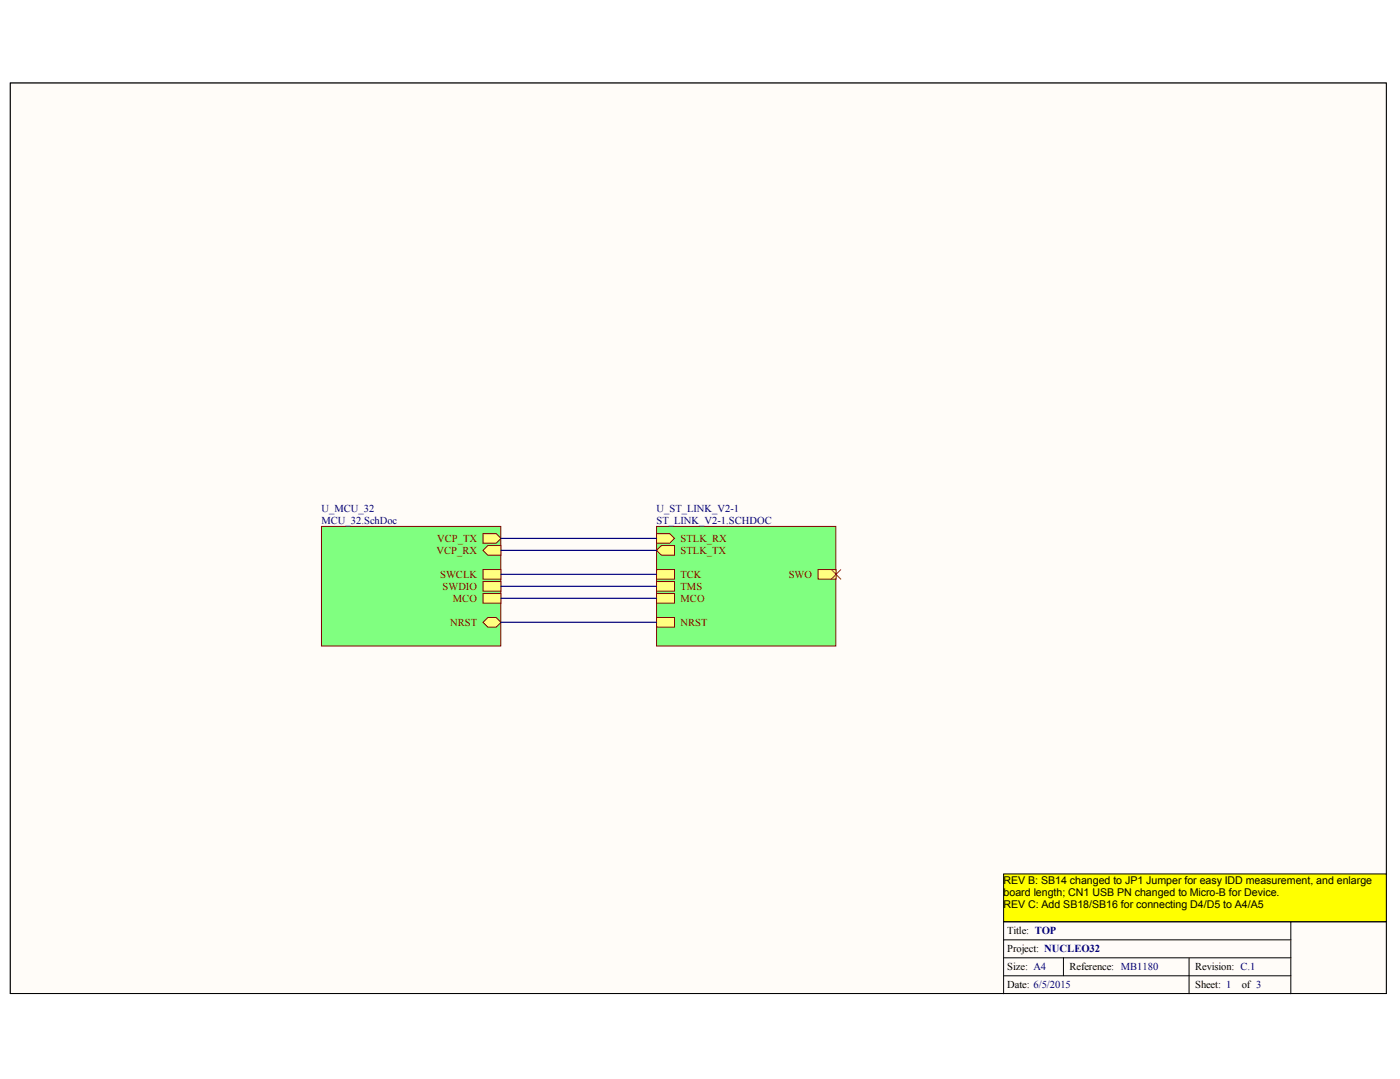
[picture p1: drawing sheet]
<svg xmlns="http://www.w3.org/2000/svg" width="269mm" height="207mm" viewBox="0 0 269 207" stroke-linecap="round" stroke-linejoin="round" font-family="sans-serif">
<path d="M2 15.9h264.2v174.8h-264.2z" fill="#fffcf8" stroke="#000" stroke-width=".19"/>
<path d="M247.9 176.9v13.8M266.2 176.9h-73.5v13.8M192.7 180.4h55.2M192.7 183.8h55.2M192.7 187.3h55.2M204.2 183.8v3.5M228.3 183.8v6.9" fill="none" stroke="#000" stroke-width=".19"/>
<path d="M192.7 167.7h73.5v9.2h-73.5z" fill="#ff0" stroke="#000" stroke-width=".19"/>
<path d="M61.7 101h34.4v23h-34.4z" fill="#80ff80" stroke="#800000" stroke-width=".19"/>
<g fill="#ffff80" stroke="#800000" stroke-width=".19">
<path d="M92.7 113.9h3.5v1.9h-3.5z" fill-rule="evenodd"/>
<path d="M92.7 102.4h2.6l.9 .9-.9 1h-2.6z" fill-rule="evenodd"/>
<path d="M92.7 109.3h3.5v1.9h-3.5z" fill-rule="evenodd"/>
<path d="M92.7 111.6h3.5v1.9h-3.5z" fill-rule="evenodd"/>
<path d="M93.7 104.7h2.5v1.9h-2.5l-1-1z" fill-rule="evenodd"/>
<path d="M93.7 118.5h1.6l.9 .9-.9 .9h-1.6l-1-.9z" fill-rule="evenodd"/>
</g>
<path d="M126.1 101h34.4v23h-34.4z" fill="#80ff80" stroke="#800000" stroke-width=".19"/>
<g fill="#ffff80" stroke="#800000" stroke-width=".19">
<path d="M126.1 111.6h3.4v1.9h-3.4z" fill-rule="evenodd"/>
<path d="M126.1 109.3h3.4v1.9h-3.4z" fill-rule="evenodd"/>
<path d="M126.1 113.9h3.4v1.9h-3.4z" fill-rule="evenodd"/>
<path d="M126.1 118.5h3.4v1.8h-3.4z" fill-rule="evenodd"/>
<path d="M126.1 102.4h2.5l.9 .9-.9 1h-2.5z" fill-rule="evenodd"/>
<path d="M127 104.7h2.5v1.9h-2.5l-.9-1z" fill-rule="evenodd"/>
<path d="M157.1 109.3h3.4v1.9h-3.4z" fill-rule="evenodd"/>
</g>
<path d="M96.2 103.3h29.9M96.2 105.6h29.9M96.2 110.2h29.9M96.2 114.8h29.9M96.2 119.4h29.9M96.2 112.5h29.9" fill="none" stroke="#000080" stroke-width=".23"/>
<path d="M159.6 109.3l1.9 1.9M161.5 109.3l-1.9 1.9" fill="none" stroke="#f00" stroke-width=".19"/>
<g font-size="2" fill="#000080">
<text x="61.7" y="98.2">U_MCU_32</text>
<text x="61.7" y="100.5">MCU_32.SchDoc</text>
<text x="126.1" y="98.2">U_ST_LINK_V2-1</text>
<text x="126.1" y="100.5">ST_LINK_V2-1.SCHDOC</text>
</g>
<g font-size="2" fill="#800000">
<text x="83.8" y="106.3">VCP_RX</text>
<text x="83.9" y="104">VCP_TX</text>
<text x="130.7" y="104">STLK_RX</text>
<text x="130.7" y="106.3">STLK_TX</text>
<text x="84.5" y="110.9">SWCLK</text>
<text x="85" y="113.2">SWDIO</text>
<text x="130.7" y="113.2">TMS</text>
<text x="130.7" y="110.9">TCK</text>
<text x="151.4" y="110.9">SWO</text>
<text x="87" y="115.5">MCO</text>
<text x="130.7" y="115.5">MCO</text>
<text x="86.4" y="120.1">NRST</text>
<text x="130.7" y="120.1">NRST</text>
</g>
<g font-size="2">
<text x="192.7" y="169.6">REV B: SB14 changed to JP1 Jumper for easy IDD measurement, and enlarge</text>
<text x="192.7" y="171.9">board length; CN1 USB PN changed to Micro-B for Device.</text>
<text x="192.7" y="174.2">REV C: Add SB18/SB16 for connecting D4/D5 to A4/A5</text>
<text x="193.4" y="179.2">Title: TOP</text>
<text x="193.4" y="182.6">Project: NUCLEO32</text>
<text x="193.4" y="186.1">Size: A4</text>
<text x="193.4" y="189.6">Date: 6/5/2015</text>
<text x="205.3" y="186.1">Reference: MB1180</text>
<text x="229.5" y="189.6">Sheet: 1</text>
<text x="229.5" y="186.1">Revision: C.1</text>
<text x="238.4" y="189.6">of 3</text>
</g>
</svg>
